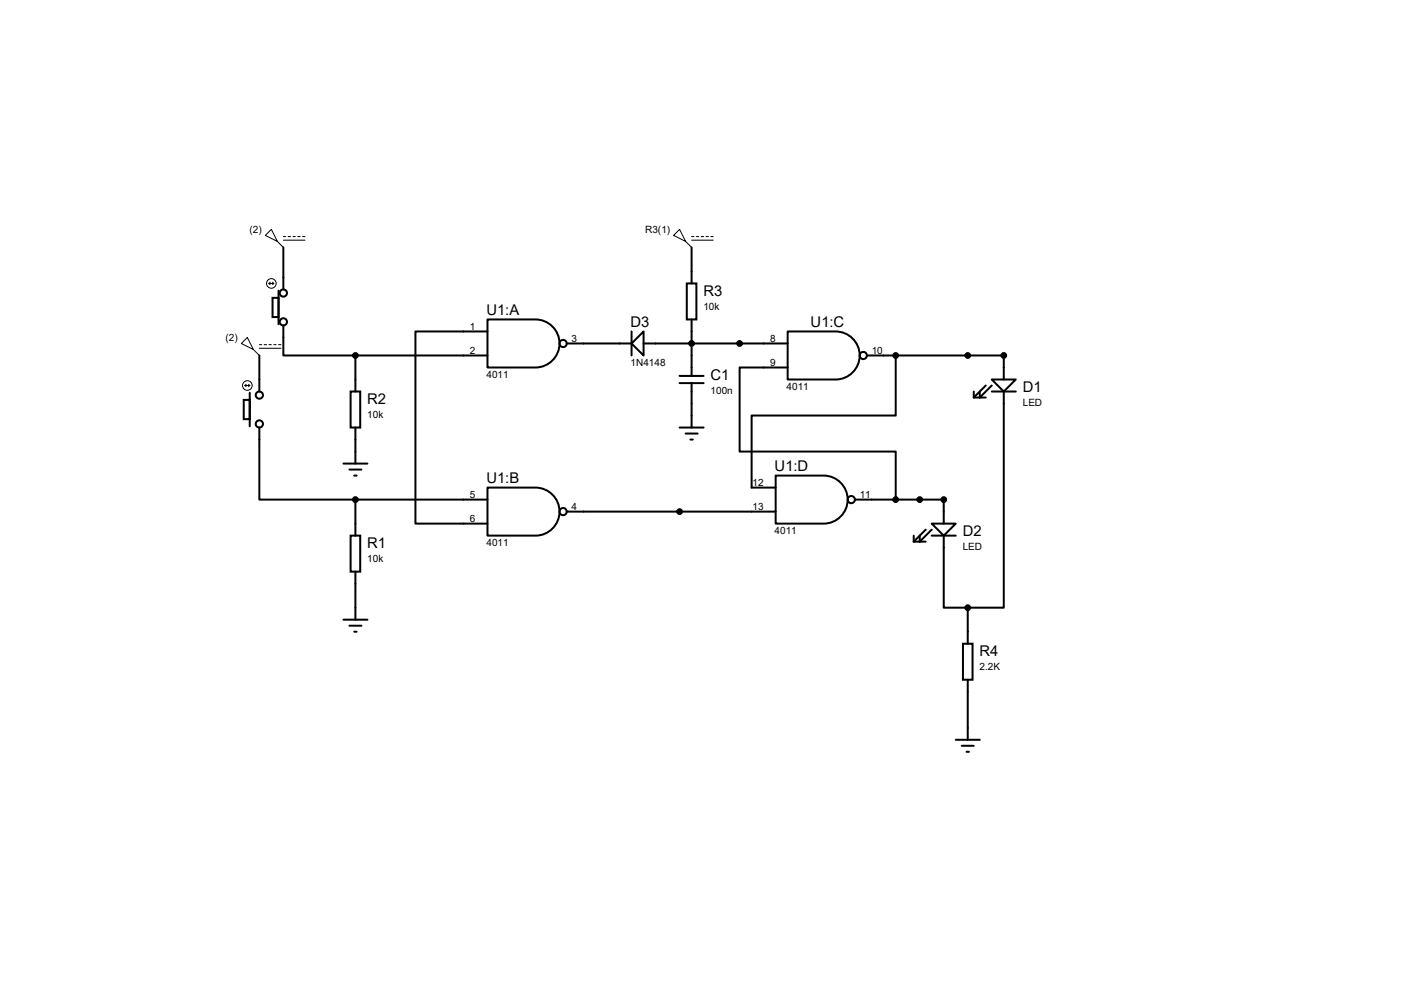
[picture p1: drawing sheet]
<svg xmlns="http://www.w3.org/2000/svg" width="297mm" height="210mm" viewBox="0 0 297 210" stroke-linecap="round" stroke-linejoin="round" font-family="sans-serif">
<g fill="none" stroke="#000" stroke-width=".42">
<path d="M59.9 52.3v8.9M145.3 59.9h2v7.7h-2zM146.3 52.3v7.6M54.9 75.2v7.6M57.7 63h1.2v4.1h-1.2zM58.9 61.5v7.1M59.9 68.8v6.4h15.3M75.2 75.2v7.6M75.2 75.2h27.9M103.1 67.6h10.2a5.1 5.1 0 0 1 5.1 5 5.1 5.1 0 0 1-5.1 5.1h-10.2zM103.1 70.1h-15.2v40.6h15.2M119.9 72.6h13.7"/>
<path d="M133.6 70.1v5.1M136.1 70.1v5.1l-2.5-2.6zM136.1 72.6h30.5M143.8 79.5h5M146.3 67.6v11.9M166.6 77.7h-10.1v17.8h33v10.2M166.6 70.1h10.2a5.1 5.1 0 0 1 5.1 5.1 5.1 5.1 0 0 1-5.1 5.1h-10.2zM183.4 75.2h28.9v5.1M189.5 75.2v12.7h-30.5v15.2h5.1M51.6 84.6h1.2v4h-1.2zM52.8 83.1v7.1M54.9 90.4v15.3h20.3"/>
<path d="M72.6 98h5.1M73.9 99.3h2.6M74.2 82.8h2v7.6h-2zM75.2 90.4v7.6M143.8 81h5M143.8 90.4h5M145 91.7h2.6M146 93h.6M146.3 81v9.4M206 82.8v1.3M206 84.1h2.5M208.5 81.5l-2.5 2.6"/>
<path d="M209.8 80.3h5.1l-2.6 2.5zM209.8 82.8h5.1M209.8 81.5l-2.5 2.6v-1.3M212.3 82.8v45.7h-7.6M74.2 113.3h2v7.6h-2zM74.9 100.6h.5M75.2 105.7v7.6M75.2 105.7h27.9M103.1 103.1h10.2a5.1 5.1 0 0 1 5.1 5.1 5.1 5.1 0 0 1-5.1 5.1h-10.2zM119.9 108.2h44.2M164.1 100.6h10.1a5.1 5.1 0 0 1 5.1 5.1 5.1 5.1 0 0 1-5.1 5h-10.1zM180.8 105.7h18.8v5"/>
<path d="M193.3 113.3v1.3M193.3 114.6h2.5M195.8 112l-2.5 2.6M197.1 110.7h5.1l-2.6 2.6zM197.1 113.3h5.1M197.1 112l-2.5 2.6v-1.3M199.6 113.3v15.2h5.1M72.6 131.1h5.1M73.9 132.3h2.6M74.9 133.6h.5M75.2 120.9v10.2M203.7 136.1h2v7.7h-2z"/>
<path d="M204.7 128.5v7.6M202.2 156.5h5.1M203.5 157.7h2.5M204.5 159h.5M204.7 143.8v12.7"/>
<circle cx="59.9" cy="62" r=".76"/>
<circle cx="59.9" cy="68.1" r=".76"/>
<circle cx="119.1" cy="72.6" r=".76"/>
<circle cx="182.6" cy="75.2" r=".76"/>
<circle cx="54.9" cy="89.7" r=".76"/>
<circle cx="54.9" cy="83.6" r=".76"/>
<circle cx="119.1" cy="108.2" r=".76"/>
<circle cx="180.1" cy="105.7" r=".76"/>
</g>
<g fill="none" stroke="#000" stroke-width=".21">
<path d="M56.1 49.8l1.3-1.3 1.3 2.6zM56.9 59.9h1M56.9 59.9l.2 .3M57.1 59.7l-.2 .2M57.7 59.7l.2 .2M57.9 59.9l-.2 .3M58.7 51.1l1.2 1.2M59.9 50h.6M59.9 50.8h4.6M61 50h.5M62 50h.5M63 50h.5"/>
<path d="M64 50h.5M143.8 48.5l1.2 2.6-2.5-1.3zM145 51.1l1.3 1.2M146.3 50h.5M146.3 50.8h4.6M147.3 50h.5M148.3 50h.5M149.4 50h.5M150.4 50h.5M51.1 72.6l1.2-1.2 1.3 2.5zM53.6 73.9l1.3 1.3M54.9 72.9h.5"/>
<path d="M54.9 73.7h4.5M55.9 72.9h.5M56.9 72.9h.5M57.9 72.9h.5M58.9 72.9h.5M51.8 81.5h1M51.8 81.5l.3 .3M52.1 81.3l-.3 .2M52.6 81.3l.2 .2M52.8 81.5l-.2 .3"/>
<circle cx="57.4" cy="59.9" r="1.02"/>
<circle cx="52.3" cy="81.5" r="1.02"/>
</g>
<g fill="#000" stroke="#000" stroke-width=".42">
<circle cx="75.2" cy="75.2" r=".51"/>
<circle cx="146.3" cy="72.6" r=".51"/>
<circle cx="156.5" cy="72.6" r=".51"/>
<circle cx="189.5" cy="75.2" r=".51"/>
<circle cx="204.7" cy="75.2" r=".51"/>
<circle cx="212.3" cy="75.2" r=".51"/>
<circle cx="75.2" cy="105.7" r=".51"/>
<circle cx="143.8" cy="108.2" r=".51"/>
<circle cx="189.5" cy="105.7" r=".51"/>
<circle cx="194.6" cy="105.7" r=".51"/>
<circle cx="199.6" cy="105.7" r=".51"/>
<circle cx="204.7" cy="128.5" r=".51"/>
</g>
<g font-size="3.1">
<text x="148.8" y="62.6">R3</text>
<text x="102.9" y="66.7">U1:A</text>
<text x="133.4" y="69.2">D3</text>
<text x="171.5" y="69.2">U1:C</text>
<text x="150.3" y="80.3">C1</text>
<text x="216.4" y="82.9">D1</text>
<text x="77.7" y="85.4">R2</text>
<text x="163.9" y="99.7">U1:D</text>
<text x="102.9" y="102.2">U1:B</text>
<text x="203.7" y="113.4">D2</text>
<text x="77.7" y="115.9">R1</text>
<text x="207.2" y="138.8">R4</text>
</g>
<g font-size="2.1">
<text x="52.8" y="49.3">(2)</text>
<text x="136.5" y="49.3">R3(1)</text>
<text x="148.8" y="65.5">10k</text>
<text x="99.4" y="69.7">1</text>
<text x="47.7" y="72.1">(2)</text>
<text x="99.4" y="74.8">2</text>
<text x="120.9" y="72.3">3</text>
<text x="133.4" y="77.3">1N4148</text>
<text x="162.9" y="72.3">8</text>
<text x="162.9" y="77.3">9</text>
<text x="184.4" y="74.8">10</text>
<text x="102.9" y="79.9">4011</text>
<text x="150.3" y="83.3">100n</text>
<text x="166.4" y="82.4">4011</text>
<text x="77.7" y="88.3">10k</text>
<text x="216.4" y="85.8">LED</text>
<text x="99.4" y="105.3">5</text>
<text x="120.9" y="107.8">4</text>
<text x="159.2" y="102.7">12</text>
<text x="159.2" y="107.8">13</text>
<text x="181.9" y="105.3">11</text>
<text x="99.4" y="110.4">6</text>
<text x="163.9" y="112.9">4011</text>
<text x="77.7" y="118.8">10k</text>
<text x="102.9" y="115.4">4011</text>
<text x="203.7" y="116.3">LED</text>
<text x="207.2" y="141.7">2.2K</text>
</g>
</svg>
